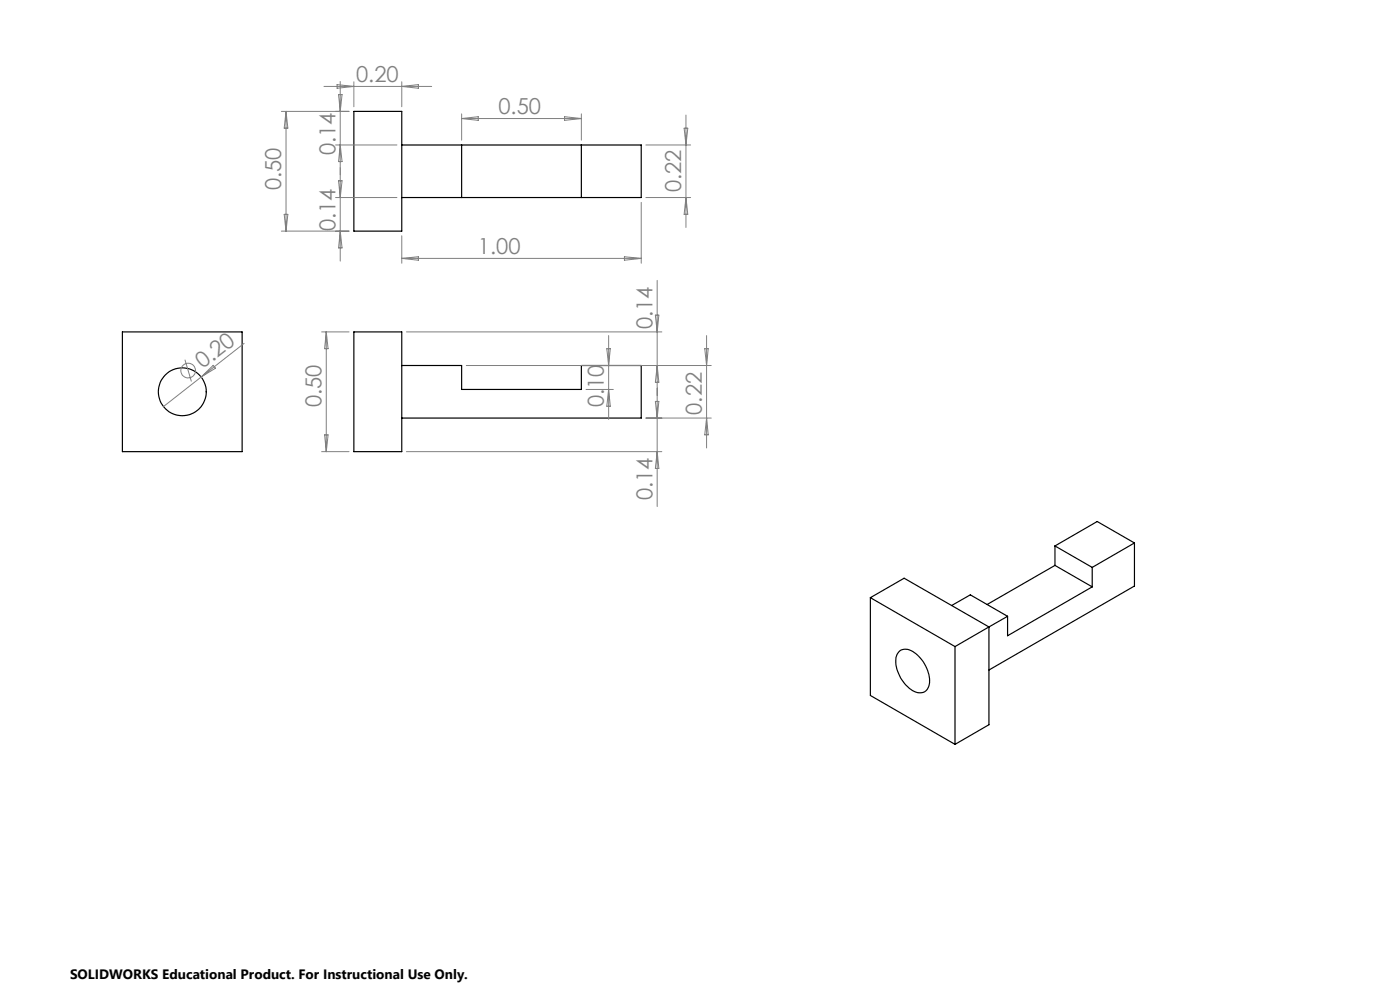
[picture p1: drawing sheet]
<svg xmlns="http://www.w3.org/2000/svg" width="297mm" height="210mm" viewBox="0 0 297 210" stroke-linecap="round" stroke-linejoin="round" font-family="sans-serif">
<g fill="none" stroke="#000" stroke-width=".25">
<path d="M75.1 23.6h10.1v25.4h-10.1zM85.2 30.8h50.8v11.1h-50.8M97.9 30.8v11.1M123.3 30.8v11.1M26 70.4h25.4v25.4h-25.4zM75.1 70.4h10.1v25.4h-10.1zM85.2 77.5h12.7v5.1h25.4v-5.1h12.7v11.2h-50.8M223.8 119.9l7.9 4.6M223.8 119.9l-14.4 8.3M223.8 115.8l7.9 4.6M223.8 115.8v4.1M240.7 115.2l-9 5.2"/>
<path d="M240.7 115.2v9.1l-30.9 17.8M240.7 115.2l-7.9-4.6-9 5.2M184.6 126.8l7.2-4.1 18 10.3M184.6 126.8l18 10.4M184.6 126.8v20.7l18 10.4M190.9 138.1a2.71 2.71 0 0 1 3.4 .6 7.5 7.5 0 0 1 2.8 6.8 2.13 2.13 0 0 1-3.5 1 7.9 7.9 0 0 1-3.5-7l.2-.7zM201.9 128.4l3.9-2.2 7.9 4.5M202.6 137.2v20.7M209.8 133l-7.2 4.2M209.8 133v20.7l-7.2 4.2M213.7 130.7l-3.9 2.3M231.7 120.4v4.1"/>
<path d="M231.7 124.5l-18 10.4v-4.2"/>
<circle cx="38.7" cy="83.1" r="5.1"/>
</g>
<g fill="none" stroke="#808080" stroke-width=".21">
<path d="M68.7 18.3h22.9M71.5 17.9l3.6 .4-3.6 .4zM72.2 17.3v38.1M75.1 17.3v5.3M85.2 17.3v5.3M85.2 18.3l3.6-.4v.8zM59.7 23.6h14.3M60.7 23.6l.4 3.6h-.8zM60.7 23.6v25.4M71.2 30.8h13M71.8 20.1h.8l-.4 3.5zM71.8 38.3h.8l-.4 3.6z"/>
<path d="M72.2 30.8l.4 3.5h-.8zM97.9 24.2v5.5M97.9 25.1h25.4M97.9 25.1l3.6-.3v.7zM119.8 24.8l3.5 .3-3.5 .4zM123.3 24.2v5.5M137 30.8h9.5M145.1 27.2h.8l-.4 3.6zM145.5 24.4v23.9M59.7 49h14.3M60.3 45.5h.8l-.4 3.5zM71.2 41.9h13"/>
<path d="M72.2 49l.4 3.6h-.8zM85.2 50v5.8M85.2 54.8l3.6-.3v.7zM85.2 54.8h50.8M132.5 54.5l3.5 .3-3.5 .4zM136 42.9v12.9M137 41.9h9.5M139.4 59.5v47.9M145.5 41.9l.4 3.6h-.8zM39.2 76.3l1.4 4.6M42.7 80l2.5-2.5 .5 .6zM51.8 72.8l-17.1 13.4"/>
<path d="M68.2 70.4h5.8M69.2 70.4l.4 3.6h-.7zM69.2 70.4v25.4M86.2 70.4h54.2M98.9 77.5h52M128.7 74h.8l-.4 3.5zM129.1 71.2v17.8M139 66.8h.8l-.4 3.6zM139.4 77.5l.4 3.6h-.8zM149.5 74h.7l-.3 3.5zM149.9 71.2v23.8M68.2 95.8h5.8"/>
<path d="M68.9 92.2h.7l-.4 3.6zM86.2 95.8h54.2M124.3 82.6h5.8M129.1 82.6l.4 3.6h-.8zM137 88.7h13.9M139 85.2h.8l-.4 3.5zM139.4 95.8l.4 3.6h-.8zM149.9 88.7l.3 3.5h-.7z"/>
<circle cx="39.9" cy="78.6" r="1.55"/>
</g>
<g font-size="4.7" fill="#808080">
<text x="75.5" y="17.3">0.20</text>
<text x="105.7" y="24.1">0.50</text>
<text x="71.2" y="33" transform="rotate(-90 71.2 33)">0.14</text>
<text x="59.7" y="40.3" transform="rotate(-90 59.7 40.3)">0.50</text>
<text x="144.5" y="40.8" transform="rotate(-90 144.5 40.8)">0.22</text>
<text x="71.2" y="49" transform="rotate(-90 71.2 49)">0.14</text>
<text x="101.4" y="53.8">1.00</text>
<text x="138.4" y="69.8" transform="rotate(-90 138.4 69.8)">0.14</text>
<text x="43" y="78.4" transform="rotate(-38 43 78.4)">0.20</text>
<text x="68.2" y="86.4" transform="rotate(-90 68.2 86.4)">0.50</text>
<text x="128.1" y="86.4" transform="rotate(-90 128.1 86.4)">0.10</text>
<text x="148.9" y="88" transform="rotate(-90 148.9 88)">0.22</text>
<text x="138.4" y="106.1" transform="rotate(-90 138.4 106.1)">0.14</text>
</g>
<text font-size="2.9" x="14.9" y="207.6">SOLIDWORKS Educational Product. For Instructional Use Only.</text>
</svg>
